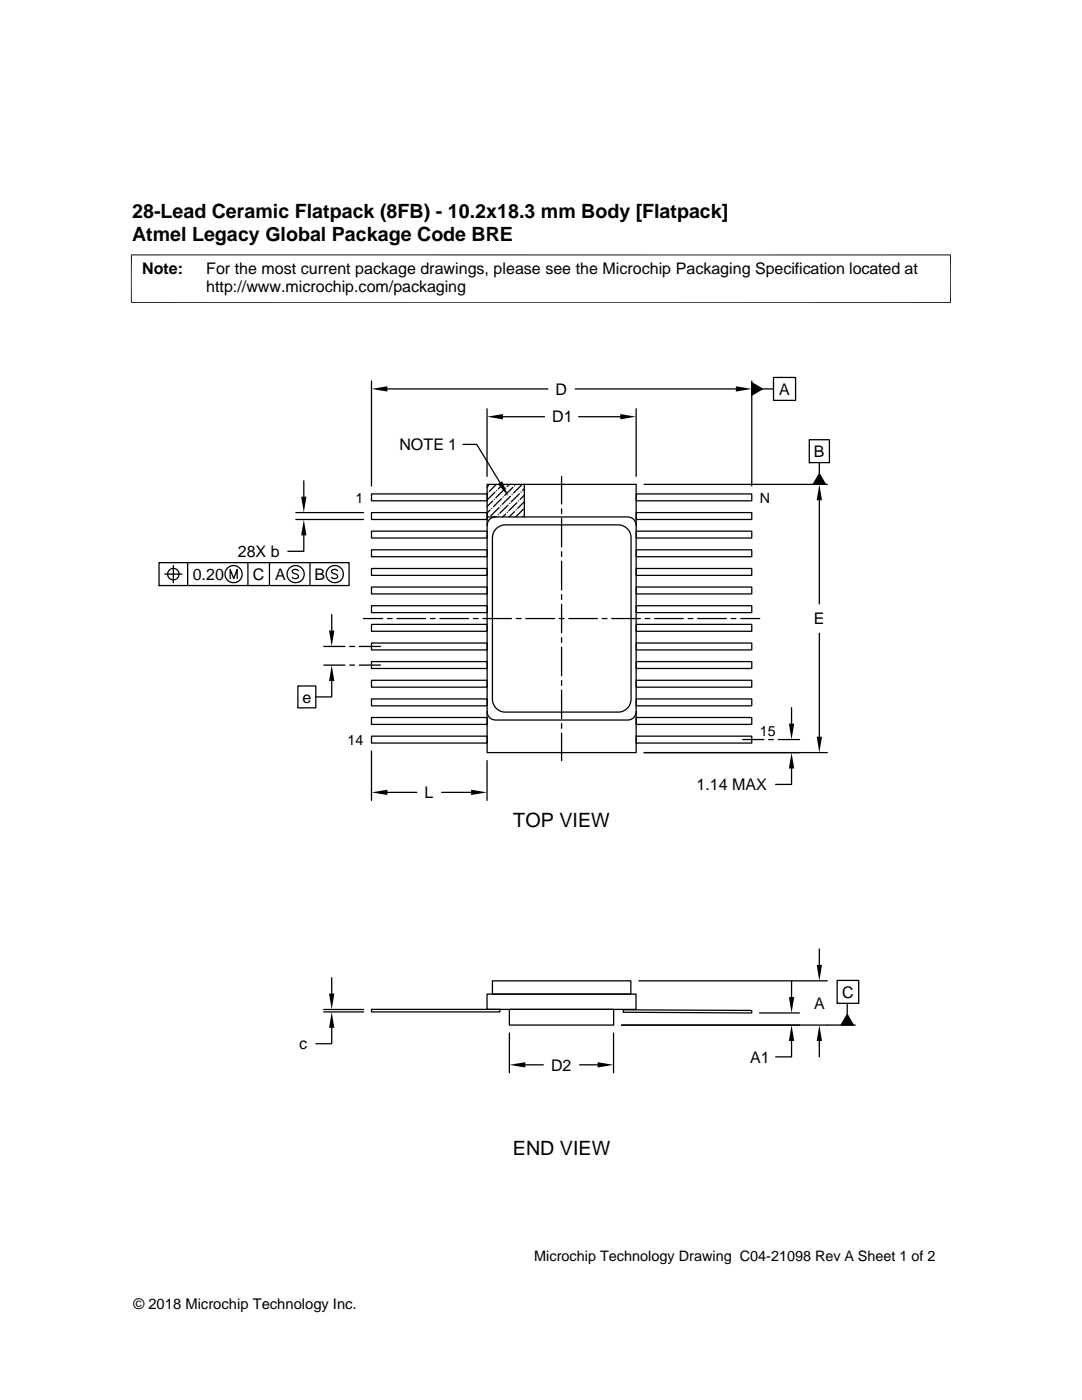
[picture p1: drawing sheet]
<svg xmlns="http://www.w3.org/2000/svg" width="216mm" height="279mm" viewBox="0 0 216 279" stroke-linecap="round" stroke-linejoin="round" font-family="sans-serif">
<g fill="none" stroke="#000" stroke-width=".25">
<path d="M74.1 76v21M77.3 77.6h32M114.8 77.6h32M150 76.4l2.1 1.2-2.1 1.2zM150 76v21M152.1 77.6h2.2M154.3 75.3h4.4v4.6h-4.4zM154.3 79.9h.1M60.6 95.9v3.2M74.1 98.6h23.1v1.3h-23.1zM92.4 88.7h2.7l4.7 7.6M97.2 81.6v13.5"/>
<path d="M97.2 96.7h29.7v53.5h-29.7zM97.3 98.4h.1M97.5 96.9l-.3 .3M98.3 100l-1.1 1.1M98.6 99.7h.1M98.8 98.2l-1.6 1.6M99 96.7l-1.4 1.4M99.1 97.9h.1M100.1 99.5l-1.7 1.6M100.3 96.7l-.9 .9M100.4 83.2h8.2M100.4 99.2h.1"/>
<path d="M100.6 97.7l-1.7 1.7M100.9 97.4h.1M101.6 96.7l-.4 .4M101.9 99l-1.7 1.6M102.2 98.7h.1M102.3 97.3l-1.6 1.6M102.7 96.9h.1M103.5 100h.1M103.6 98.6l-1.6 1.6M103.9 98.2h.1M104.1 96.8l-1.6 1.6M104.6 96.7v6.5"/>
<path d="M104.6 98.8l-.8 .9M104.6 97.5l-.3 .4M112.1 95.1v5.5M115.5 83.2h8.3M126.9 98.6h23.1v1.3h-23.1zM126.9 81.6v13.5M128.5 96.7h36.6M161.5 87.8h4v4.5h-4zM161.5 92.3h.1M163.5 94.6l1.2 2.1h-2.4zM163.5 92.3v2.3M163.5 99.8v20.7"/>
<path d="M31.7 112.3h38v4.6h-38zM31.7 116.9h.1M32.9 114.6h3.4M34.6 112.9v3.4M37.4 112.3v4.6M45.9 115.5v-1.9l.7 1.9 .7-1.9v1.9M49.5 112.3v4.6M53.8 112.3v4.6M59 102.3h13.5M59 103.7h13.5M59.5 113.9a.72 .72 0 0 0-1.2 .2l.2 .2a1.24 1.24 0 0 1 1.1 .8 .75 .75 0 0 1-1.3 .1M60.6 106.8v3.2h-3.2"/>
<path d="M61.8 112.3v4.6M67.4 113.9a.7 .7 0 0 0-1.3 .2l.2 .2 .9 .4 .2 .5a.8 .8 0 0 1-1.3 0M74.1 117.2h23.1v1.3h-23.1zM74.1 113.5h23.1v1.3h-23.1zM74.1 109.7h23.1v1.4h-23.1zM74.1 106h23.1v1.4h-23.1zM74.1 102.3h23.1v1.4h-23.1zM97.2 104.9a1.67 1.67 0 0 1 1.7-1.7h26.3a1.67 1.67 0 0 1 1.7 1.7M97.2 103.2h1.7M97.8 101.8l-.6 .6M98.1 101.5h.1M99 105.6a2.46 2.46 0 0 1 1.8-.8h22.6a2.56 2.56 0 0 1 2.5 2.5v32.3a2.58 2.58 0 0 1-2.5 2.5h-22.6a2.57 2.57 0 0 1-2.5-2.5v-32.3a2.63 2.63 0 0 1 .7-1.7z"/>
<path d="M99.1 103.1l-.1 .1M99.4 102.7h.1M99.6 101.3l-1.6 1.6M99.9 101h.1M100.9 102.6l-.6 .6M101.2 102.3h.1M101.4 100.8l-1.7 1.6M101.7 100.5h.1M102.7 102.1l-1.1 1.1M103 101.8h.1M103.1 100.3l-1.6 1.6M104.3 103.1h.1"/>
<path d="M104.4 101.6l-1.5 1.6M104.6 102.7h.1M104.6 100.1l-1.3 1.4M112.1 101.5v1M112.1 103.4v5.8M112.1 110.1v1M112.1 112v5.7M112.1 118.7v.9M126.9 117.2h23.1v1.3h-23.1zM126.9 113.5h23.1v1.3h-23.1zM126.9 109.7h23.1v1.4h-23.1zM126.9 106h23.1v1.4h-23.1z"/>
<path d="M126.9 102.3h23.1v1.4h-23.1zM59.4 136.9h3.6v4.4h-3.6zM64.6 129h4.2M64.6 132.7h4.2M66.2 135.9v3.2h-3.2M66.2 122.7v3.1M69.8 129h.9M69.8 132.7h.9M71.7 129h4.2M71.7 132.7h4.2M72.5 123.4h3.8M74.1 139.5h23.1v1.4h-23.1z"/>
<path d="M74.1 135.8h23.1v1.3h-23.1zM74.1 132h23.1v1.4h-23.1zM74.1 128.3h23.1v1.4h-23.1zM74.1 124.6h23.1v1.4h-23.1zM74.1 120.9h23.1v1.4h-23.1zM77.3 123.4h1M79.2 123.4h5.7M85.9 123.4h.9M87.8 123.4h5.7M94.4 123.4h1M96.4 123.4h5.7M103 123.4h1"/>
<path d="M104.9 123.4h5.7M111.6 123.4h.9M112.1 120.6v5.7M112.1 127.3v.9M112.1 129.2v5.7M112.1 135.8v1M112.1 137.7v5.7M113.5 123.4h5.7M120.2 123.4h.9M122.1 123.4h5.7M126.9 139.5h23.1v1.4h-23.1zM126.9 135.8h23.1v1.3h-23.1z"/>
<path d="M126.9 132h23.1v1.4h-23.1zM126.9 128.3h23.1v1.4h-23.1zM126.9 124.6h23.1v1.4h-23.1zM126.9 120.9h23.1v1.4h-23.1zM128.7 123.4h1M130.6 123.4h5.8M137.3 123.4h1M139.2 123.4h5.7M145.9 123.4h.9M147.8 123.4h3.8M163.5 126.4v20.6M74.1 146.9h23.1v1.4h-23.1z"/>
<path d="M74.1 143.2h23.1v1.4h-23.1zM74.1 149.9v9.8M77.3 158.1h5.9M88.1 158.1h5.9M97.2 151.8v7.9M97.2 142a1.67 1.67 0 0 0 1.7 1.7h26.3a1.67 1.67 0 0 0 1.7-1.7M112.1 144.4v1M112.1 146.3v5.5M126.9 146.9h23.1v1.4h-23.1zM126.9 143.2h23.1v1.4h-23.1zM128.5 150.2h36.6M148.2 147.6h4.2"/>
<path d="M153.4 147.6h.9M155.3 147.6h4.2M157.9 153.4v3.1h-3.1M157.9 141.2v3.2M66.2 195.1v3.2M97.2 198.4h29.7v3h-29.7zM98.3 195.7h27.6v2.7h-27.6zM127.5 195.7h37.6M157.9 195.8v3.2M163.5 189.4v3.2M167 195.7h4.3v4.5h-4.3zM64.6 201.5h7.9"/>
<path d="M64.6 202h7.9M66.2 205.1v3.2h-3.2M74.1 201.4h25.6v.6h-25.6zM101.6 201.4h20.8v3.2h-20.8zM101.6 206.2v7.9M104.8 212.5h3.6M115.7 212.5h3.6M122.4 206.2v7.9M124 204.6h46.6M124.4 201.5l25.6 .2v.5l-25.6-.2zM151.6 202.2h7.9M157.9 207.8v3.1h-3.1"/>
<path d="M163.5 207.8v3.1M167 200.2h.1M169.1 202.5l1.2 2.1h-2.5zM169.1 200.2v2.3"/>
<circle cx="34.6" cy="114.6" r="1.14"/>
<circle cx="46.6" cy="114.6" r="1.72"/>
<circle cx="59" cy="114.6" r="1.72"/>
<circle cx="66.8" cy="114.6" r="1.71"/>
</g>
<g fill="#000">
<path d="M74.1 77.6l3.2-.5v1zM146.8 77.1l3.2 .5-3.2 .5zM150 76.4l2.1 1.2-2.1 1.2zM60.1 99.1h1.1l-.6 3.2zM99.3 96.6l.9-.5 1.2 2.9zM97.2 83.2l3.2-.6v1.1zM123.8 82.6l3.1 .6-3.1 .5zM163.5 96.7l.5 3.1h-1zM163.5 94.6l1.2 2.1h-2.4zM60.6 103.7l.6 3.1h-1.1zM65.7 125.8h1l-.5 3.2zM66.2 132.7l.5 3.2h-1z"/>
<path d="M74.1 158.1l3.2-.5v1.1zM94 157.6l3.2 .5-3.2 .6zM157.4 144.4h1.1l-.6 3.2zM157.9 150.2l.6 3.2h-1.1zM163 147h1l-.5 3.2zM65.7 198.3h1l-.5 3.2zM157.4 199h1.1l-.6 3.2zM163 192.6h1l-.5 3.1zM66.2 202l.5 3.1h-1zM101.6 212.5l3.2-.5v1zM119.3 212l3.1 .5-3.1 .5zM157.9 204.6l.6 3.2h-1.1z"/>
<path d="M163.5 204.6l.5 3.2h-1zM169.1 202.5l1.2 2.1h-2.5z"/>
</g>
<path d="M26.1 50.9h163.7M26.2 50.8v9.7M189.7 50.8v9.7M26.1 60.4h163.7" fill="none" stroke="#000" stroke-width=".2"/>
<g font-size="3.9">
<text x="26.4" y="43.5">28-Lead Ceramic Flatpack (8FB) - 10.2x18.3 mm Body [Flatpack]</text>
<text x="26.4" y="48">Atmel Legacy Global Package Code BRE</text>
<text x="102.4" y="165.1">TOP VIEW</text>
<text x="102.3" y="230.6">END VIEW</text>
</g>
<g font-size="3.2">
<text x="28.4" y="54.6">Note:</text>
<text x="41.1" y="58.3">http://www.microchip.com/packaging</text>
<text x="41.1" y="54.6">For the most current package drawings, please see the Microchip Packaging Specification located at</text>
<text x="110.9" y="78.8">D</text>
<text x="155.5" y="78.8">A</text>
<text x="79.7" y="89.8">NOTE 1</text>
<text x="110.2" y="84.3">D1</text>
<text x="162.4" y="91.2">B</text>
<text x="47.5" y="111.1">28X b</text>
<text x="38.5" y="115.7">0.20</text>
<text x="50.4" y="115.7">C</text>
<text x="54.9" y="115.7">A</text>
<text x="62.8" y="115.7">B</text>
<text x="162.4" y="124.6">E</text>
<text x="60.3" y="140.2">e</text>
<text x="84.7" y="159.3">L</text>
<text x="139" y="157.7">1.14 MAX</text>
<text x="162.4" y="201.3">A</text>
<text x="168" y="199.1">C</text>
<text x="59.7" y="209.4">c</text>
<text x="110" y="213.7">D2</text>
<text x="149.7" y="212.1">A1</text>
</g>
<g font-size="2.9">
<text x="106.6" y="251.7">Microchip Technology Drawing C04-21098 Rev A Sheet 1 of 2</text>
<text x="26.6" y="261.3">© 2018 Microchip Technology Inc.</text>
</g>
<g font-size="2.8">
<text x="71" y="100.3">1</text>
<text x="151.6" y="100.3">N</text>
<text x="69.4" y="148.6">14</text>
<text x="151.6" y="146.9">15</text>
</g>
</svg>
